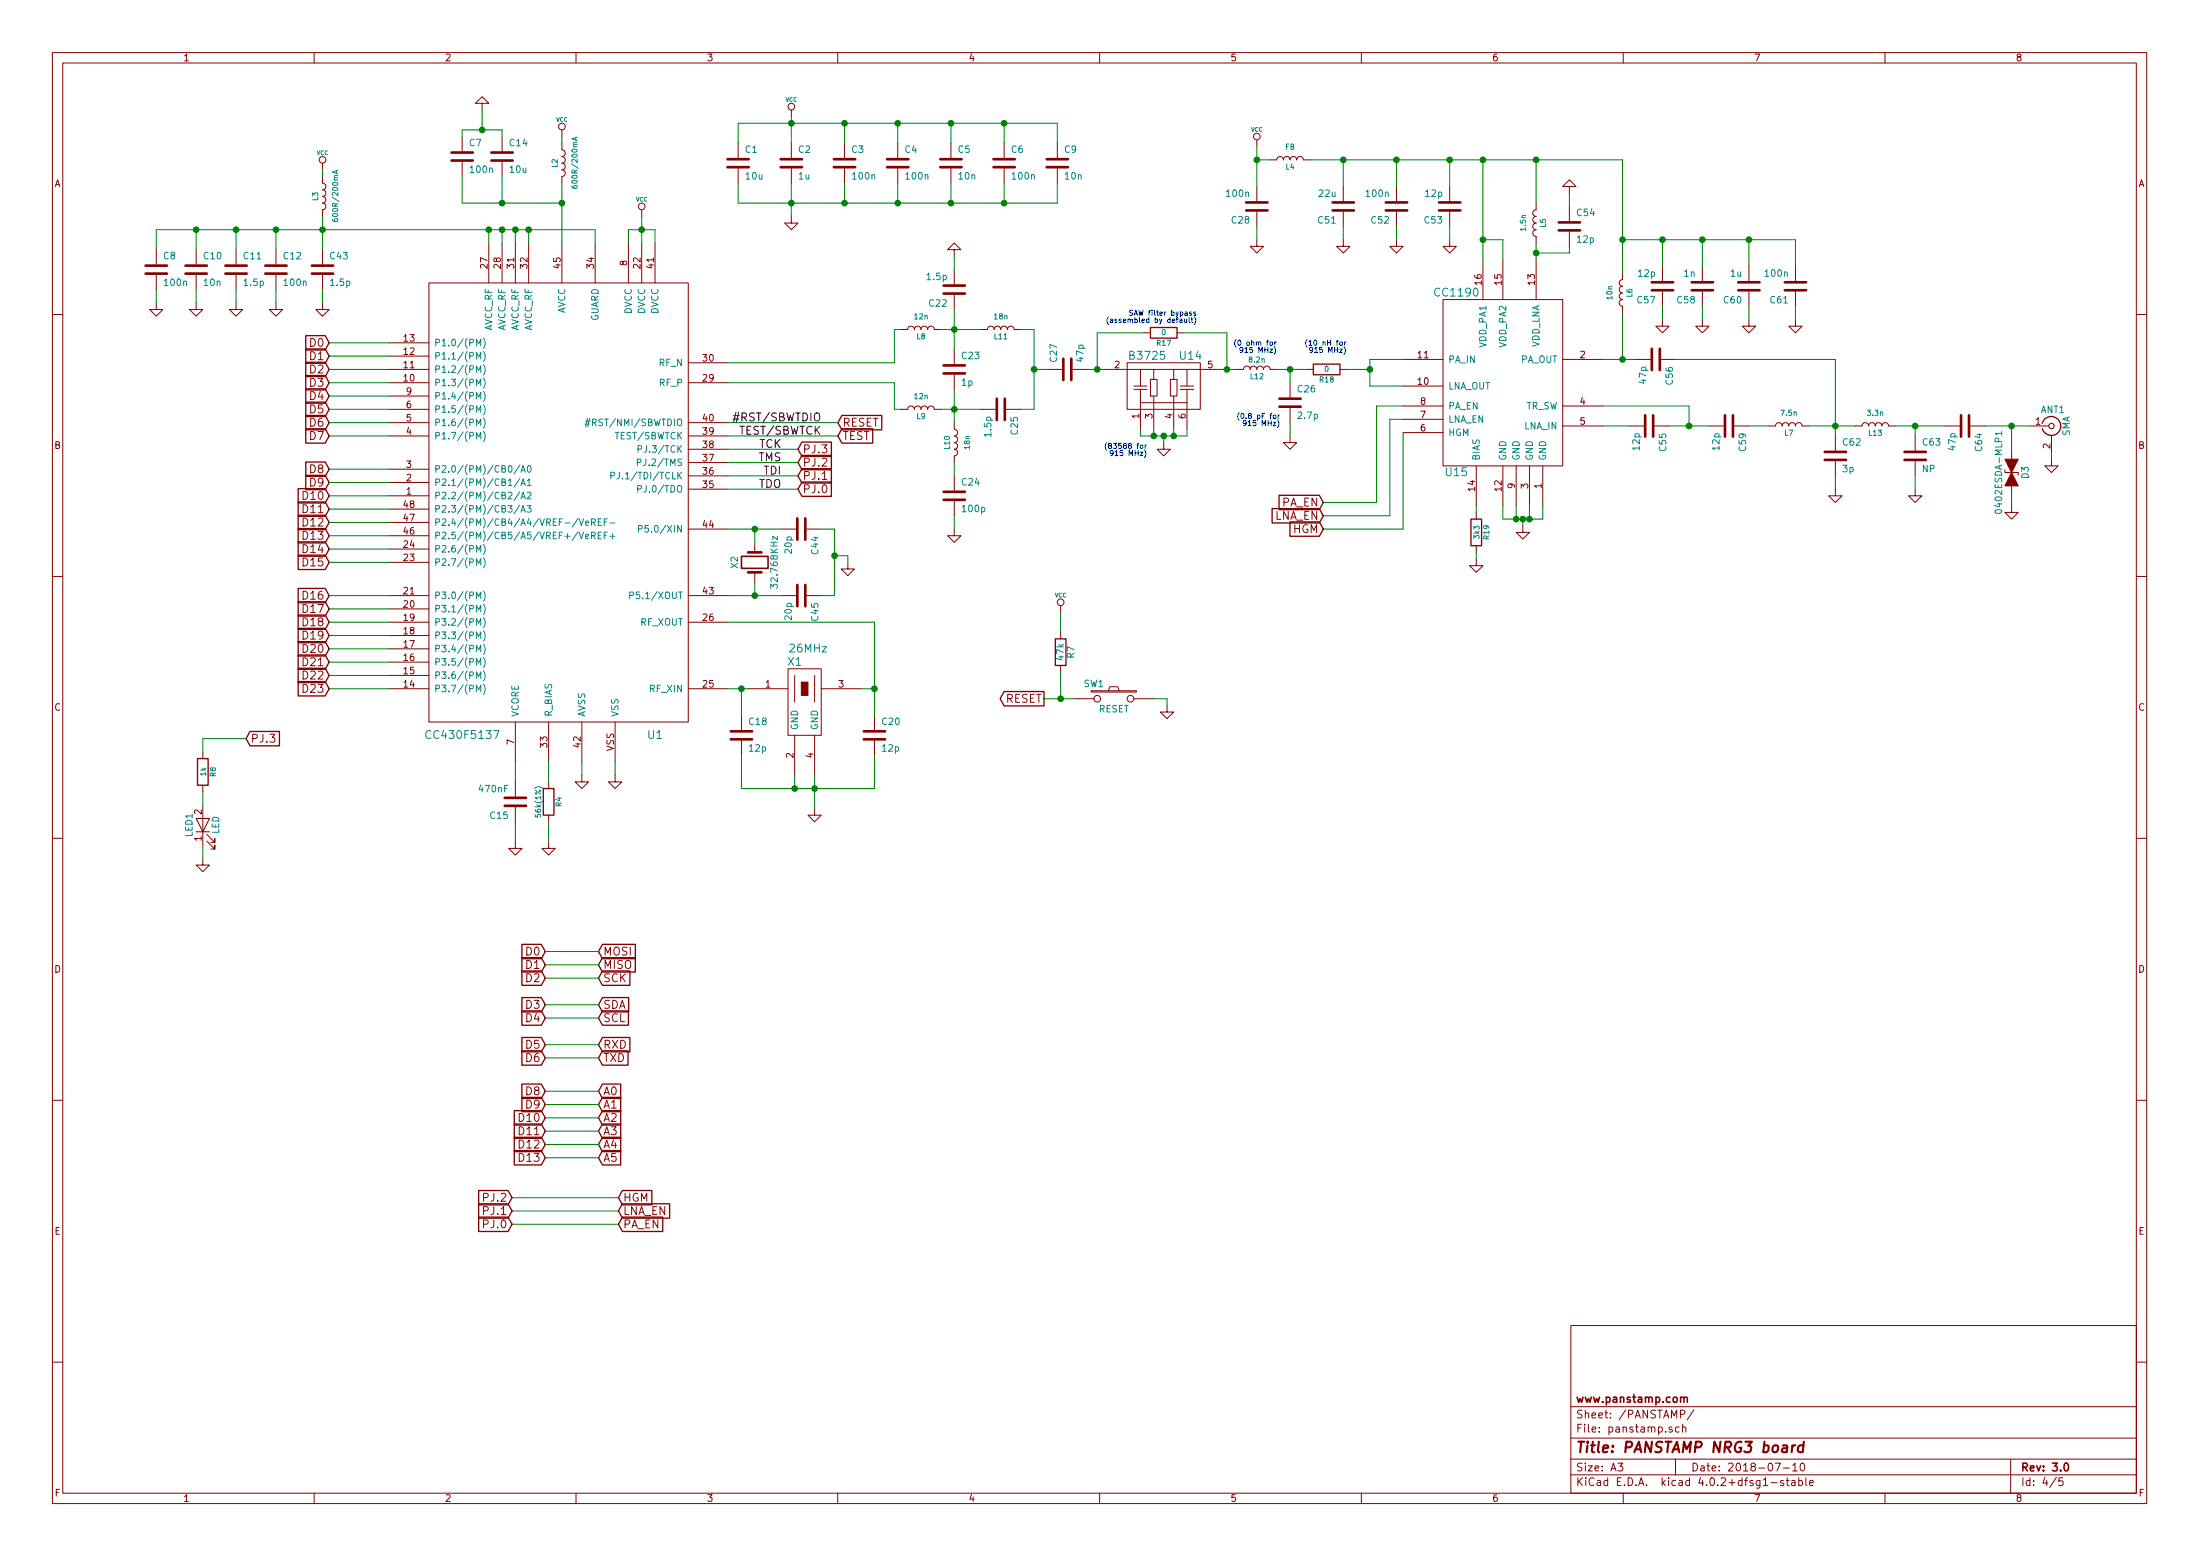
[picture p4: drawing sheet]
EESchema Schematic File Version 2
LIBS:nrg3-rescue
LIBS:power
LIBS:device
LIBS:conn
LIBS:linear
LIBS:regul
LIBS:74xx
LIBS:cmos4000
LIBS:adc-dac
LIBS:memory
LIBS:xilinx
LIBS:microcontrollers
LIBS:dsp
LIBS:microchip
LIBS:analog_switches
LIBS:motorola
LIBS:texas
LIBS:intel
LIBS:audio
LIBS:interface
LIBS:digital-audio
LIBS:philips
LIBS:display
LIBS:cypress
LIBS:siliconi
LIBS:contrib
LIBS:valves
LIBS:panstamp
LIBS:atmel
LIBS:stm32
LIBS:mysensors_network
LIBS:nrg3-cache
EELAYER 25 0
EELAYER END
$Descr A3 16535 11693
encoding utf-8
Sheet 4 5
Title "PANSTAMP NRG3 board"
Date "2018-07-10"
Rev "3.0"
Comp "www.panstamp.com"
Comment1 ""
Comment2 ""
Comment3 ""
Comment4 ""
$EndDescr
$Comp
L C C9
U 1 1
P 7950 1225
F 0 "C9" H 8000 1325 50  0000 L CNN
F 1 "10n" H 8000 1125 50  0000 L CNN
F 2 "mysmd:SM0402" H 7950 1225 60  0001 C CNN
F 3 "" H 7950 1225 60  0001 C CNN
	1    7950 1225
	1    0    0    -1  
$EndComp
$Comp
L C C4
U 1 1
P 6750 1225
F 0 "C4" H 6800 1325 50  0000 L CNN
F 1 "100n" H 6800 1125 50  0000 L CNN
F 2 "mysmd:SM0402" H 6750 1225 60  0001 C CNN
F 3 "" H 6750 1225 60  0001 C CNN
	1    6750 1225
	1    0    0    -1  
$EndComp
$Comp
L GND #PWR052
U 1 1
P 5950 1625
F 0 "#PWR052" H 5950 1625 30  0001 C CNN
F 1 "GND" H 5950 1555 30  0001 C CNN
F 2 "" H 5950 1625 60  0001 C CNN
F 3 "" H 5950 1625 60  0001 C CNN
	1    5950 1625
	1    0    0    -1  
$EndComp
$Comp
L VCC #PWR053
U 1 1
P 5950 875
F 0 "#PWR053" H 5950 975 30  0001 C CNN
F 1 "VCC" H 5950 1000 30  0000 C CNN
F 2 "" H 5950 875 60  0001 C CNN
F 3 "" H 5950 875 60  0001 C CNN
	1    5950 875 
	1    0    0    -1  
$EndComp
$Comp
L C C3
U 1 1
P 6350 1225
F 0 "C3" H 6400 1325 50  0000 L CNN
F 1 "100n" H 6400 1125 50  0000 L CNN
F 2 "mysmd:SM0402" H 6350 1225 60  0001 C CNN
F 3 "" H 6350 1225 60  0001 C CNN
	1    6350 1225
	1    0    0    -1  
$EndComp
$Comp
L C C2
U 1 1
P 5950 1225
F 0 "C2" H 6000 1325 50  0000 L CNN
F 1 "1u" H 6000 1125 50  0000 L CNN
F 2 "mysmd:SM0402" H 5950 1225 60  0001 C CNN
F 3 "" H 5950 1225 60  0001 C CNN
	1    5950 1225
	1    0    0    -1  
$EndComp
$Comp
L C C1
U 1 1
P 5550 1225
F 0 "C1" H 5600 1325 50  0000 L CNN
F 1 "10u" H 5600 1125 50  0000 L CNN
F 2 "mysmd:SM0603S" H 5550 1225 60  0001 C CNN
F 3 "" H 5550 1225 60  0001 C CNN
	1    5550 1225
	1    0    0    -1  
$EndComp
$Comp
L CC430F5137 U1
U 1 1
P 4225 3725
F 0 "U1" H 4925 1925 60  0000 C CNN
F 1 "CC430F5137" H 3475 1925 60  0000 C CNN
F 2 "mysmd:VQFN48" H -275 4175 60  0001 C CNN
F 3 "" H -275 4175 60  0000 C CNN
	1    4225 3725
	1    0    0    -1  
$EndComp
$Comp
L C C20
U 1 1
P 6575 5525
F 0 "C20" H 6625 5625 50  0000 L CNN
F 1 "12p" H 6625 5425 50  0000 L CNN
F 2 "mysmd:SM0402" H 6575 5525 60  0001 C CNN
F 3 "" H 6575 5525 60  0001 C CNN
	1    6575 5525
	1    0    0    -1  
$EndComp
$Comp
L C C18
U 1 1
P 5575 5525
F 0 "C18" H 5625 5625 50  0000 L CNN
F 1 "12p" H 5625 5425 50  0000 L CNN
F 2 "mysmd:SM0402" H 5575 5525 60  0001 C CNN
F 3 "" H 5575 5525 60  0001 C CNN
	1    5575 5525
	1    0    0    -1  
$EndComp
$Comp
L GND #PWR054
U 1 1
P 6125 6075
F 0 "#PWR054" H 6125 6075 30  0001 C CNN
F 1 "GND" H 6125 6005 30  0001 C CNN
F 2 "" H 6125 6075 60  0001 C CNN
F 3 "" H 6125 6075 60  0001 C CNN
	1    6125 6075
	1    0    0    -1  
$EndComp
$Comp
L XTAL_4 X1
U 1 1
P 6075 5175
F 0 "X1" H 5975 5375 60  0000 C CNN
F 1 "26MHz" H 6075 5475 60  0000 C CNN
F 2 "mysmd:ABM8" H 6075 5175 60  0001 C CNN
F 3 "" H 6075 5175 60  0001 C CNN
	1    6075 5175
	1    0    0    -1  
$EndComp
Text Label 5875 3375 2    60   ~ 0
TCK
Text Label 5875 3475 2    60   ~ 0
TMS
Text Label 6175 3275 2    60   ~ 0
TEST/SBWTCK
Text Label 6175 3175 2    60   ~ 0
#RST/SBWTDIO
$Comp
L GND #PWR055
U 1 1
P 4625 5825
F 0 "#PWR055" H 4625 5825 30  0001 C CNN
F 1 "GND" H 4625 5755 30  0001 C CNN
F 2 "" H 4625 5825 60  0001 C CNN
F 3 "" H 4625 5825 60  0001 C CNN
	1    4625 5825
	1    0    0    -1  
$EndComp
$Comp
L GND #PWR056
U 1 1
P 4375 5825
F 0 "#PWR056" H 4375 5825 30  0001 C CNN
F 1 "GND" H 4375 5755 30  0001 C CNN
F 2 "" H 4375 5825 60  0001 C CNN
F 3 "" H 4375 5825 60  0001 C CNN
	1    4375 5825
	1    0    0    -1  
$EndComp
$Comp
L R R4
U 1 1
P 4125 6025
F 0 "R4" V 4205 6025 40  0000 C CNN
F 1 "56k(1%)" V 4050 6025 40  0000 C CNN
F 2 "mysmd:SM0402" V 4055 6025 30  0001 C CNN
F 3 "~" H 4125 6025 30  0000 C CNN
	1    4125 6025
	1    0    0    -1  
$EndComp
$Comp
L C C15
U 1 1
P 3875 6025
F 0 "C15" H 3925 6125 50  0000 L CNN
F 1 "470nF" H 3925 5925 50  0000 L CNN
F 2 "mysmd:SM0402" H 3875 6025 60  0001 C CNN
F 3 "" H 3875 6025 60  0001 C CNN
	1    3875 6025
	-1   0    0    1   
$EndComp
$Comp
L VCC #PWR057
U 1 1
P 4825 1625
F 0 "#PWR057" H 4825 1725 30  0001 C CNN
F 1 "VCC" H 4825 1750 30  0000 C CNN
F 2 "" H 4825 1625 60  0001 C CNN
F 3 "" H 4825 1625 60  0001 C CNN
	1    4825 1625
	1    0    0    -1  
$EndComp
$Comp
L C C8
U 1 1
P 1175 2025
F 0 "C8" H 1225 2125 50  0000 L CNN
F 1 "100n" H 1225 1925 50  0000 L CNN
F 2 "mysmd:SM0402" H 1175 2025 60  0001 C CNN
F 3 "" H 1175 2025 60  0001 C CNN
	1    1175 2025
	1    0    0    -1  
$EndComp
$Comp
L C C10
U 1 1
P 1475 2025
F 0 "C10" H 1525 2125 50  0000 L CNN
F 1 "10n" H 1525 1925 50  0000 L CNN
F 2 "mysmd:SM0402" H 1475 2025 60  0001 C CNN
F 3 "" H 1475 2025 60  0001 C CNN
	1    1475 2025
	1    0    0    -1  
$EndComp
$Comp
L C C11
U 1 1
P 1775 2025
F 0 "C11" H 1825 2125 50  0000 L CNN
F 1 "1.5p" H 1825 1925 50  0000 L CNN
F 2 "mysmd:SM0402" H 1775 2025 60  0001 C CNN
F 3 "" H 1775 2025 60  0001 C CNN
	1    1775 2025
	1    0    0    -1  
$EndComp
$Comp
L C C12
U 1 1
P 2075 2025
F 0 "C12" H 2125 2125 50  0000 L CNN
F 1 "100n" H 2125 1925 50  0000 L CNN
F 2 "mysmd:SM0402" H 2075 2025 60  0001 C CNN
F 3 "" H 2075 2025 60  0001 C CNN
	1    2075 2025
	1    0    0    -1  
$EndComp
$Comp
L C C5
U 1 1
P 7150 1225
F 0 "C5" H 7200 1325 50  0000 L CNN
F 1 "10n" H 7200 1125 50  0000 L CNN
F 2 "mysmd:SM0402" H 7150 1225 60  0001 C CNN
F 3 "" H 7150 1225 60  0001 C CNN
	1    7150 1225
	1    0    0    -1  
$EndComp
$Comp
L C C43
U 1 1
P 2425 2025
F 0 "C43" H 2475 2125 50  0000 L CNN
F 1 "1.5p" H 2475 1925 50  0000 L CNN
F 2 "mysmd:SM0402" H 2425 2025 60  0001 C CNN
F 3 "" H 2425 2025 60  0001 C CNN
	1    2425 2025
	1    0    0    -1  
$EndComp
$Comp
L GND #PWR058
U 1 1
P 2425 2275
F 0 "#PWR058" H 2425 2275 30  0001 C CNN
F 1 "GND" H 2425 2205 30  0001 C CNN
F 2 "" H 2425 2275 60  0001 C CNN
F 3 "" H 2425 2275 60  0001 C CNN
	1    2425 2275
	1    0    0    -1  
$EndComp
$Comp
L GND #PWR059
U 1 1
P 2075 2275
F 0 "#PWR059" H 2075 2275 30  0001 C CNN
F 1 "GND" H 2075 2205 30  0001 C CNN
F 2 "" H 2075 2275 60  0001 C CNN
F 3 "" H 2075 2275 60  0001 C CNN
	1    2075 2275
	1    0    0    -1  
$EndComp
$Comp
L GND #PWR060
U 1 1
P 1775 2275
F 0 "#PWR060" H 1775 2275 30  0001 C CNN
F 1 "GND" H 1775 2205 30  0001 C CNN
F 2 "" H 1775 2275 60  0001 C CNN
F 3 "" H 1775 2275 60  0001 C CNN
	1    1775 2275
	1    0    0    -1  
$EndComp
$Comp
L GND #PWR061
U 1 1
P 1475 2275
F 0 "#PWR061" H 1475 2275 30  0001 C CNN
F 1 "GND" H 1475 2205 30  0001 C CNN
F 2 "" H 1475 2275 60  0001 C CNN
F 3 "" H 1475 2275 60  0001 C CNN
	1    1475 2275
	1    0    0    -1  
$EndComp
$Comp
L GND #PWR062
U 1 1
P 1175 2275
F 0 "#PWR062" H 1175 2275 30  0001 C CNN
F 1 "GND" H 1175 2205 30  0001 C CNN
F 2 "" H 1175 2275 60  0001 C CNN
F 3 "" H 1175 2275 60  0001 C CNN
	1    1175 2275
	1    0    0    -1  
$EndComp
$Comp
L L L3
U 1 1
P 2425 1475
F 0 "L3" V 2375 1475 40  0000 C CNN
F 1 "600R/200mA" V 2525 1475 40  0000 C CNN
F 2 "mysmd:SM0402" H 2425 1475 60  0001 C CNN
F 3 "~" H 2425 1475 60  0000 C CNN
	1    2425 1475
	1    0    0    -1  
$EndComp
$Comp
L VCC #PWR063
U 1 1
P 2425 1275
F 0 "#PWR063" H 2425 1375 30  0001 C CNN
F 1 "VCC" H 2425 1400 30  0000 C CNN
F 2 "" H 2425 1275 60  0001 C CNN
F 3 "" H 2425 1275 60  0001 C CNN
	1    2425 1275
	1    0    0    -1  
$EndComp
$Comp
L VCC #PWR064
U 1 1
P 4225 1025
F 0 "#PWR064" H 4225 1125 30  0001 C CNN
F 1 "VCC" H 4225 1150 30  0000 C CNN
F 2 "" H 4225 1025 60  0001 C CNN
F 3 "" H 4225 1025 60  0001 C CNN
	1    4225 1025
	1    0    0    -1  
$EndComp
$Comp
L R R7
U 1 1
P 7975 4900
F 0 "R7" V 8055 4900 50  0000 C CNN
F 1 "47k" V 7975 4900 50  0000 C CNN
F 2 "mysmd:SM0402" H 7975 4900 60  0001 C CNN
F 3 "" H 7975 4900 60  0001 C CNN
	1    7975 4900
	1    0    0    -1  
$EndComp
$Comp
L VCC #PWR065
U 1 1
P 7975 4600
F 0 "#PWR065" H 7975 4700 30  0001 C CNN
F 1 "VCC" H 7975 4725 30  0000 C CNN
F 2 "" H 7975 4600 60  0001 C CNN
F 3 "" H 7975 4600 60  0001 C CNN
	1    7975 4600
	1    0    0    -1  
$EndComp
$Comp
L L L2
U 1 1
P 4225 1225
F 0 "L2" V 4175 1225 40  0000 C CNN
F 1 "600R/200mA" V 4325 1225 40  0000 C CNN
F 2 "mysmd:SM0402" H 4225 1225 60  0001 C CNN
F 3 "~" H 4225 1225 60  0000 C CNN
	1    4225 1225
	1    0    0    -1  
$EndComp
Text Label 5875 3575 2    60   ~ 0
TDI
Text Label 5875 3675 2    60   ~ 0
TDO
$Comp
L C C6
U 1 1
P 7550 1225
F 0 "C6" H 7600 1325 50  0000 L CNN
F 1 "100n" H 7600 1125 50  0000 L CNN
F 2 "mysmd:SM0402" H 7550 1225 60  0001 C CNN
F 3 "" H 7550 1225 60  0001 C CNN
	1    7550 1225
	1    0    0    -1  
$EndComp
$Comp
L R R8
U 1 1
P 1525 5800
F 0 "R8" V 1605 5800 40  0000 C CNN
F 1 "1k" V 1532 5801 40  0000 C CNN
F 2 "mysmd:SM0402" V 1455 5800 30  0001 C CNN
F 3 "" H 1525 5800 30  0001 C CNN
	1    1525 5800
	1    0    0    -1  
$EndComp
$Comp
L LED-RESCUE-nrg3 LED1
U 1 1
P 1525 6200
AR Path="/523B7BF3" Ref="LED1"  Part="1" 
AR Path="/5AF4182A/523B7BF3" Ref="LED1"  Part="1" 
F 0 "LED1" H 1525 6300 50  0000 C CNN
F 1 "LED" H 1525 6100 50  0000 C CNN
F 2 "mysmd:SM0603S_POL" H 1525 6200 60  0001 C CNN
F 3 "" H 1525 6200 60  0000 C CNN
	1    1525 6200
	0    -1   -1   0   
$EndComp
$Comp
L GND #PWR066
U 1 1
P 1525 6450
F 0 "#PWR066" H 1525 6450 30  0001 C CNN
F 1 "GND" H 1525 6380 30  0001 C CNN
F 2 "" H 1525 6450 60  0001 C CNN
F 3 "" H 1525 6450 60  0001 C CNN
	1    1525 6450
	1    0    0    -1  
$EndComp
$Comp
L C C14
U 1 1
P 3775 1175
F 0 "C14" H 3825 1275 50  0000 L CNN
F 1 "10u" H 3825 1075 50  0000 L CNN
F 2 "mysmd:SM0402" H 3775 1175 60  0001 C CNN
F 3 "" H 3775 1175 60  0001 C CNN
	1    3775 1175
	1    0    0    -1  
$EndComp
$Comp
L C C7
U 1 1
P 3475 1175
F 0 "C7" H 3525 1275 50  0000 L CNN
F 1 "100n" H 3525 1075 50  0000 L CNN
F 2 "mysmd:SM0402" H 3475 1175 60  0001 C CNN
F 3 "" H 3475 1175 60  0001 C CNN
	1    3475 1175
	1    0    0    -1  
$EndComp
$Comp
L GND #PWR067
U 1 1
P 3625 825
F 0 "#PWR067" H 3625 825 30  0001 C CNN
F 1 "GND" H 3625 755 30  0001 C CNN
F 2 "" H 3625 825 60  0001 C CNN
F 3 "" H 3625 825 60  0001 C CNN
	1    3625 825 
	-1   0    0    1   
$EndComp
$Comp
L GND #PWR068
U 1 1
P 3875 6325
F 0 "#PWR068" H 3875 6325 30  0001 C CNN
F 1 "GND" H 3875 6255 30  0001 C CNN
F 2 "" H 3875 6325 60  0001 C CNN
F 3 "" H 3875 6325 60  0001 C CNN
	1    3875 6325
	1    0    0    -1  
$EndComp
$Comp
L GND #PWR069
U 1 1
P 4125 6325
F 0 "#PWR069" H 4125 6325 30  0001 C CNN
F 1 "GND" H 4125 6255 30  0001 C CNN
F 2 "" H 4125 6325 60  0001 C CNN
F 3 "" H 4125 6325 60  0001 C CNN
	1    4125 6325
	1    0    0    -1  
$EndComp
$Comp
L Crystal X2
U 1 1
P 5675 4225
F 0 "X2" H 5675 4375 50  0000 C CNN
F 1 "32.768KHz" H 5675 4075 50  0000 C CNN
F 2 "mysmd:EPSON_F-135" H 5675 4225 50  0001 C CNN
F 3 "" H 5675 4225 50  0001 C CNN
	1    5675 4225
	0    -1   -1   0   
$EndComp
$Comp
L Conn_Coaxial ANT1
U 1 1
P 15425 3200
F 0 "ANT1" H 15435 3320 50  0000 C CNN
F 1 "SMA" V 15540 3200 50  0000 C CNN
F 2 "myconnectors:SMA_RightAngle_Tyco" H 15425 3200 50  0001 C CNN
F 3 "" H 15425 3200 50  0001 C CNN
	1    15425 3200
	1    0    0    -1  
$EndComp
$Comp
L GND #PWR070
U 1 1
P 15425 3450
F 0 "#PWR070" H 15425 3450 30  0001 C CNN
F 1 "GND" H 15425 3380 30  0001 C CNN
F 2 "" H 15425 3450 60  0001 C CNN
F 3 "" H 15425 3450 60  0001 C CNN
	1    15425 3450
	1    0    0    -1  
$EndComp
Text GLabel 4500 7150 2    60   Input ~ 0
MOSI
Text GLabel 4500 7250 2    60   Input ~ 0
MISO
Text GLabel 4500 7350 2    60   Input ~ 0
SCK
Text GLabel 4500 7550 2    60   Input ~ 0
SDA
Text GLabel 4500 7650 2    60   Input ~ 0
SCL
Text GLabel 4500 7850 2    60   Input ~ 0
RXD
Text GLabel 4500 7950 2    60   Input ~ 0
TXD
Text GLabel 2475 2575 0    60   Input ~ 0
D0
Text GLabel 2475 2675 0    60   Input ~ 0
D1
Text GLabel 2475 2775 0    60   Input ~ 0
D2
Text GLabel 2475 2875 0    60   Input ~ 0
D3
Text GLabel 2475 2975 0    60   Input ~ 0
D4
Text GLabel 2475 3075 0    60   Input ~ 0
D5
Text GLabel 2475 3175 0    60   Input ~ 0
D6
Text GLabel 2475 3275 0    60   Input ~ 0
D7
Text GLabel 2475 3525 0    60   Input ~ 0
D8
Text GLabel 2475 3625 0    60   Input ~ 0
D9
Text GLabel 2475 3725 0    60   Input ~ 0
D10
Text GLabel 2475 3825 0    60   Input ~ 0
D11
Text GLabel 2475 3925 0    60   Input ~ 0
D12
Text GLabel 2475 4025 0    60   Input ~ 0
D13
Text GLabel 2475 4125 0    60   Input ~ 0
D14
Text GLabel 2475 4225 0    60   Input ~ 0
D15
Text GLabel 2475 4475 0    60   Input ~ 0
D16
Text GLabel 2475 4575 0    60   Input ~ 0
D17
Text GLabel 2475 4675 0    60   Input ~ 0
D18
Text GLabel 2475 4775 0    60   Input ~ 0
D19
Text GLabel 2475 4875 0    60   Input ~ 0
D20
Text GLabel 2475 4975 0    60   Input ~ 0
D21
Text GLabel 2475 5075 0    60   Input ~ 0
D22
Text GLabel 4100 8200 0    60   Input ~ 0
D8
Text GLabel 4100 8300 0    60   Input ~ 0
D9
Text GLabel 4100 8400 0    60   Input ~ 0
D10
Text GLabel 4100 8500 0    60   Input ~ 0
D11
Text GLabel 4100 8600 0    60   Input ~ 0
D12
Text GLabel 4100 8700 0    60   Input ~ 0
D13
Text GLabel 4100 7150 0    60   Input ~ 0
D0
Text GLabel 4100 7250 0    60   Input ~ 0
D1
Text GLabel 4100 7350 0    60   Input ~ 0
D2
Text GLabel 4100 7550 0    60   Input ~ 0
D3
Text GLabel 4100 7650 0    60   Input ~ 0
D4
Text GLabel 4100 7850 0    60   Input ~ 0
D5
Text GLabel 4100 7950 0    60   Input ~ 0
D6
Text GLabel 4500 8200 2    60   Input ~ 0
A0
Text GLabel 4500 8300 2    60   Input ~ 0
A1
Text GLabel 4500 8400 2    60   Input ~ 0
A2
Text GLabel 4500 8500 2    60   Input ~ 0
A3
Text GLabel 4500 8600 2    60   Input ~ 0
A4
Text GLabel 4500 8700 2    60   Input ~ 0
A5
Text GLabel 6300 3175 2    60   Input ~ 0
RESET
Text GLabel 6300 3275 2    60   Input ~ 0
TEST
$Comp
L C C44
U 1 1
P 6025 3975
F 0 "C44" H 6075 4075 50  0000 L CNN
F 1 "20p" H 6075 3875 50  0000 L CNN
F 2 "mysmd:SM0402" H 6025 3975 60  0001 C CNN
F 3 "" H 6025 3975 60  0001 C CNN
	1    6025 3975
	0    1    1    0   
$EndComp
$Comp
L C C45
U 1 1
P 6025 4475
F 0 "C45" H 6075 4575 50  0000 L CNN
F 1 "20p" H 6075 4375 50  0000 L CNN
F 2 "mysmd:SM0402" H 6025 4475 60  0001 C CNN
F 3 "" H 6025 4475 60  0001 C CNN
	1    6025 4475
	0    1    1    0   
$EndComp
$Comp
L GND #PWR071
U 1 1
P 6375 4225
F 0 "#PWR071" H 6375 4225 30  0001 C CNN
F 1 "GND" H 6375 4155 30  0001 C CNN
F 2 "" H 6375 4225 60  0001 C CNN
F 3 "" H 6375 4225 60  0001 C CNN
	1    6375 4225
	1    0    0    -1  
$EndComp
$Comp
L D_TVS_ALT D3
U 1 1
P 15125 3550
F 0 "D3" H 15125 3650 50  0000 C CNN
F 1 "0402ESDA-MLP1" H 15125 3450 50  0000 C CNN
F 2 "mysmd:SM0402" H 15125 3550 50  0001 C CNN
F 3 "" H 15125 3550 50  0001 C CNN
	1    15125 3550
	0    1    1    0   
$EndComp
$Comp
L GND #PWR072
U 1 1
P 15125 3800
F 0 "#PWR072" H 15125 3800 30  0001 C CNN
F 1 "GND" H 15125 3730 30  0001 C CNN
F 2 "" H 15125 3800 60  0001 C CNN
F 3 "" H 15125 3800 60  0001 C CNN
	1    15125 3800
	1    0    0    -1  
$EndComp
$Comp
L SW_PUSH SW1
U 1 1
P 8375 5250
F 0 "SW1" H 8525 5360 50  0000 C CNN
F 1 "RESET" H 8375 5170 50  0000 C CNN
F 2 "mysmd:SMT_SWITCH_ADTSM3" H 8375 5250 60  0001 C CNN
F 3 "" H 8375 5250 60  0000 C CNN
	1    8375 5250
	-1   0    0    -1  
$EndComp
$Comp
L GND #PWR073
U 1 1
P 8775 5300
F 0 "#PWR073" H 8775 5300 30  0001 C CNN
F 1 "GND" H 8775 5230 30  0001 C CNN
F 2 "" H 8775 5300 60  0001 C CNN
F 3 "" H 8775 5300 60  0001 C CNN
	1    8775 5300
	1    0    0    -1  
$EndComp
Text GLabel 7850 5250 0    60   Output ~ 0
RESET
$Comp
L GND #PWR074
U 1 1
P 9700 3275
F 0 "#PWR074" H 9700 3275 30  0001 C CNN
F 1 "GND" H 9700 3205 30  0001 C CNN
F 2 "" H 9700 3275 60  0001 C CNN
F 3 "" H 9700 3275 60  0001 C CNN
	1    9700 3275
	1    0    0    -1  
$EndComp
$Comp
L C C26
U 1 1
P 9700 3025
F 0 "C26" H 9750 3125 50  0000 L CNN
F 1 "2.7p" H 9750 2925 50  0000 L CNN
F 2 "mysmd:SM0402" H 9700 3025 60  0001 C CNN
F 3 "" H 9700 3025 60  0001 C CNN
	1    9700 3025
	1    0    0    -1  
$EndComp
$Comp
L GND #PWR075
U 1 1
P 7175 1925
F 0 "#PWR075" H 7175 1925 30  0001 C CNN
F 1 "GND" H 7175 1855 30  0001 C CNN
F 2 "" H 7175 1925 60  0001 C CNN
F 3 "" H 7175 1925 60  0001 C CNN
	1    7175 1925
	-1   0    0    1   
$EndComp
$Comp
L C C22
U 1 1
P 7175 2175
F 0 "C22" H 7225 2275 50  0000 L CNN
F 1 "1.5p" H 7225 2075 50  0000 L CNN
F 2 "mysmd:SM0402" H 7175 2175 60  0001 C CNN
F 3 "" H 7175 2175 60  0001 C CNN
	1    7175 2175
	-1   0    0    1   
$EndComp
$Comp
L L L12
U 1 1
P 9450 2775
F 0 "L12" V 9400 2775 40  0000 C CNN
F 1 "8.2n" V 9525 2775 40  0000 C CNN
F 2 "mysmd:SM0402" H 9450 2775 60  0001 C CNN
F 3 "" H 9450 2775 60  0001 C CNN
	1    9450 2775
	0    -1   -1   0   
$EndComp
$Comp
L GND #PWR076
U 1 1
P 7175 3975
F 0 "#PWR076" H 7175 3975 30  0001 C CNN
F 1 "GND" H 7175 3905 30  0001 C CNN
F 2 "" H 7175 3975 60  0001 C CNN
F 3 "" H 7175 3975 60  0001 C CNN
	1    7175 3975
	1    0    0    -1  
$EndComp
$Comp
L C C24
U 1 1
P 7175 3725
F 0 "C24" H 7225 3825 50  0000 L CNN
F 1 "100p" H 7225 3625 50  0000 L CNN
F 2 "mysmd:SM0402" H 7175 3725 60  0001 C CNN
F 3 "" H 7175 3725 60  0001 C CNN
	1    7175 3725
	1    0    0    -1  
$EndComp
$Comp
L L L10
U 1 1
P 7175 3325
F 0 "L10" V 7125 3325 40  0000 C CNN
F 1 "18n" V 7275 3325 40  0000 C CNN
F 2 "mysmd:SM0402" H 7175 3325 60  0001 C CNN
F 3 "" H 7175 3325 60  0001 C CNN
	1    7175 3325
	1    0    0    -1  
$EndComp
$Comp
L L L11
U 1 1
P 7525 2475
F 0 "L11" V 7475 2475 40  0000 C CNN
F 1 "18n" V 7625 2475 40  0000 C CNN
F 2 "mysmd:SM0402" H 7525 2475 60  0001 C CNN
F 3 "" H 7525 2475 60  0001 C CNN
	1    7525 2475
	0    -1   -1   0   
$EndComp
$Comp
L C C25
U 1 1
P 7525 3075
F 0 "C25" H 7575 3175 50  0000 L CNN
F 1 "1.5p" H 7575 2975 50  0000 L CNN
F 2 "mysmd:SM0402" H 7525 3075 60  0001 C CNN
F 3 "" H 7525 3075 60  0001 C CNN
	1    7525 3075
	0    1    1    0   
$EndComp
$Comp
L C C23
U 1 1
P 7175 2775
F 0 "C23" H 7225 2875 50  0000 L CNN
F 1 "1p" H 7225 2675 50  0000 L CNN
F 2 "mysmd:SM0402" H 7175 2775 60  0001 C CNN
F 3 "" H 7175 2775 60  0001 C CNN
	1    7175 2775
	1    0    0    -1  
$EndComp
$Comp
L L L9
U 1 1
P 6925 3075
F 0 "L9" V 6875 3075 40  0000 C CNN
F 1 "12n" V 7025 3075 40  0000 C CNN
F 2 "mysmd:SM0402" H 6925 3075 60  0001 C CNN
F 3 "" H 6925 3075 60  0001 C CNN
	1    6925 3075
	0    -1   -1   0   
$EndComp
$Comp
L L L8
U 1 1
P 6925 2475
F 0 "L8" V 6875 2475 40  0000 C CNN
F 1 "12n" V 7025 2475 40  0000 C CNN
F 2 "mysmd:SM0402" H 6925 2475 60  0001 C CNN
F 3 "" H 6925 2475 60  0001 C CNN
	1    6925 2475
	0    -1   -1   0   
$EndComp
Text GLabel 6000 3375 2    60   Input ~ 0
PJ.3
Text GLabel 6000 3475 2    60   Input ~ 0
PJ.2
Text GLabel 6000 3575 2    60   Input ~ 0
PJ.1
Text GLabel 6000 3675 2    60   Input ~ 0
PJ.0
Text GLabel 1850 5550 2    60   Input ~ 0
PJ.3
Text GLabel 2475 5175 0    60   Input ~ 0
D23
$Comp
L GND #PWR077
U 1 1
P 14400 3675
F 0 "#PWR077" H 14400 3675 30  0001 C CNN
F 1 "GND" H 14400 3605 30  0001 C CNN
F 2 "" H 14400 3675 60  0001 C CNN
F 3 "" H 14400 3675 60  0001 C CNN
	1    14400 3675
	1    0    0    -1  
$EndComp
$Comp
L C C63
U 1 1
P 14400 3425
F 0 "C63" H 14450 3525 50  0000 L CNN
F 1 "NP" H 14450 3325 50  0000 L CNN
F 2 "mysmd:SM0402" H 14400 3425 60  0001 C CNN
F 3 "" H 14400 3425 60  0001 C CNN
	1    14400 3425
	1    0    0    -1  
$EndComp
$Comp
L L L13
U 1 1
P 14100 3200
F 0 "L13" V 14050 3200 40  0000 C CNN
F 1 "3.3n" V 14200 3200 40  0000 C CNN
F 2 "mysmd:SM0402" H 14100 3200 60  0001 C CNN
F 3 "" H 14100 3200 60  0001 C CNN
	1    14100 3200
	0    -1   -1   0   
$EndComp
$Comp
L CC1190 U15
U 1 1
P 11300 2900
F 0 "U15" H 11650 2250 60  0000 C CNN
F 1 "CC1190" H 11650 3600 60  0000 C CNN
F 2 "mysmd:VQFN16" H 10750 3550 60  0001 C CNN
F 3 "" H 10750 3550 60  0000 C CNN
	1    11300 2900
	-1   0    0    -1  
$EndComp
$Comp
L R R19
U 1 1
P 11100 4000
F 0 "R19" V 11180 4000 40  0000 C CNN
F 1 "3k3" V 11107 4001 40  0000 C CNN
F 2 "mysmd:SM0402" V 11030 4000 30  0001 C CNN
F 3 "~" H 11100 4000 30  0000 C CNN
	1    11100 4000
	1    0    0    -1  
$EndComp
$Comp
L GND #PWR078
U 1 1
P 11100 4200
F 0 "#PWR078" H 11100 4200 30  0001 C CNN
F 1 "GND" H 11100 4130 30  0001 C CNN
F 2 "" H 11100 4200 60  0001 C CNN
F 3 "" H 11100 4200 60  0001 C CNN
	1    11100 4200
	1    0    0    -1  
$EndComp
$Comp
L GND #PWR079
U 1 1
P 11450 3950
F 0 "#PWR079" H 11450 3950 30  0001 C CNN
F 1 "GND" H 11450 3880 30  0001 C CNN
F 2 "" H 11450 3950 60  0001 C CNN
F 3 "" H 11450 3950 60  0001 C CNN
	1    11450 3950
	1    0    0    -1  
$EndComp
$Comp
L L L4
U 1 1
P 9700 1200
F 0 "L4" V 9650 1200 40  0000 C CNN
F 1 "FB" V 9800 1200 40  0000 C CNN
F 2 "mysmd:SM0402" H 9700 1200 60  0001 C CNN
F 3 "~" H 9700 1200 60  0000 C CNN
	1    9700 1200
	0    -1   -1   0   
$EndComp
$Comp
L L L5
U 1 1
P 11550 1675
F 0 "L5" V 11500 1675 40  0000 C CNN
F 1 "1.5n" V 11650 1675 40  0000 C CNN
F 2 "mysmd:SM0402" H 11550 1675 60  0001 C CNN
F 3 "" H 11550 1675 60  0001 C CNN
	1    11550 1675
	-1   0    0    1   
$EndComp
$Comp
L C C54
U 1 1
P 11800 1700
F 0 "C54" H 11850 1800 50  0000 L CNN
F 1 "12p" H 11850 1600 50  0000 L CNN
F 2 "mysmd:SM0402" H 11800 1700 60  0001 C CNN
F 3 "" H 11800 1700 60  0001 C CNN
	1    11800 1700
	1    0    0    -1  
$EndComp
$Comp
L GND #PWR080
U 1 1
P 11800 1450
F 0 "#PWR080" H 11800 1450 30  0001 C CNN
F 1 "GND" H 11800 1380 30  0001 C CNN
F 2 "" H 11800 1450 60  0001 C CNN
F 3 "" H 11800 1450 60  0001 C CNN
	1    11800 1450
	-1   0    0    1   
$EndComp
$Comp
L C C53
U 1 1
P 10900 1550
F 0 "C53" H 10950 1650 50  0000 L CNN
F 1 "12p" H 10950 1450 50  0000 L CNN
F 2 "mysmd:SM0402" H 10900 1550 60  0001 C CNN
F 3 "" H 10900 1550 60  0001 C CNN
	1    10900 1550
	-1   0    0    1   
$EndComp
$Comp
L GND #PWR081
U 1 1
P 10900 1800
F 0 "#PWR081" H 10900 1800 30  0001 C CNN
F 1 "GND" H 10900 1730 30  0001 C CNN
F 2 "" H 10900 1800 60  0001 C CNN
F 3 "" H 10900 1800 60  0001 C CNN
	1    10900 1800
	1    0    0    -1  
$EndComp
$Comp
L L L6
U 1 1
P 12200 2200
F 0 "L6" V 12150 2200 40  0000 C CNN
F 1 "10n" V 12300 2200 40  0000 C CNN
F 2 "mysmd:SM0402" H 12200 2200 60  0001 C CNN
F 3 "" H 12200 2200 60  0001 C CNN
	1    12200 2200
	-1   0    0    1   
$EndComp
$Comp
L C C57
U 1 1
P 12500 2150
F 0 "C57" H 12550 2250 50  0000 L CNN
F 1 "12p" H 12550 2050 50  0000 L CNN
F 2 "mysmd:SM0402" H 12500 2150 60  0001 C CNN
F 3 "" H 12500 2150 60  0001 C CNN
	1    12500 2150
	-1   0    0    1   
$EndComp
$Comp
L GND #PWR082
U 1 1
P 12500 2400
F 0 "#PWR082" H 12500 2400 30  0001 C CNN
F 1 "GND" H 12500 2330 30  0001 C CNN
F 2 "" H 12500 2400 60  0001 C CNN
F 3 "" H 12500 2400 60  0001 C CNN
	1    12500 2400
	1    0    0    -1  
$EndComp
$Comp
L C C58
U 1 1
P 12800 2150
F 0 "C58" H 12850 2250 50  0000 L CNN
F 1 "1n" H 12850 2050 50  0000 L CNN
F 2 "mysmd:SM0402" H 12800 2150 60  0001 C CNN
F 3 "" H 12800 2150 60  0001 C CNN
	1    12800 2150
	-1   0    0    1   
$EndComp
$Comp
L GND #PWR083
U 1 1
P 12800 2400
F 0 "#PWR083" H 12800 2400 30  0001 C CNN
F 1 "GND" H 12800 2330 30  0001 C CNN
F 2 "" H 12800 2400 60  0001 C CNN
F 3 "" H 12800 2400 60  0001 C CNN
	1    12800 2400
	1    0    0    -1  
$EndComp
$Comp
L VCC #PWR084
U 1 1
P 9450 1100
F 0 "#PWR084" H 9450 1200 30  0001 C CNN
F 1 "VCC" H 9450 1225 30  0000 C CNN
F 2 "" H 9450 1100 60  0001 C CNN
F 3 "" H 9450 1100 60  0001 C CNN
	1    9450 1100
	1    0    0    -1  
$EndComp
$Comp
L L L7
U 1 1
P 13450 3200
F 0 "L7" V 13400 3200 40  0000 C CNN
F 1 "7.5n" V 13550 3200 40  0000 C CNN
F 2 "mysmd:SM0402" H 13450 3200 60  0001 C CNN
F 3 "" H 13450 3200 60  0001 C CNN
	1    13450 3200
	0    -1   -1   0   
$EndComp
$Comp
L C C59
U 1 1
P 13000 3200
F 0 "C59" H 13050 3300 50  0000 L CNN
F 1 "12p" H 13050 3100 50  0000 L CNN
F 2 "mysmd:SM0402" H 13000 3200 60  0001 C CNN
F 3 "" H 13000 3200 60  0001 C CNN
	1    13000 3200
	0    1    1    0   
$EndComp
$Comp
L C C55
U 1 1
P 12400 3200
F 0 "C55" H 12450 3300 50  0000 L CNN
F 1 "12p" H 12450 3100 50  0000 L CNN
F 2 "mysmd:SM0402" H 12400 3200 60  0001 C CNN
F 3 "" H 12400 3200 60  0001 C CNN
	1    12400 3200
	0    1    1    0   
$EndComp
$Comp
L C C56
U 1 1
P 12450 2700
F 0 "C56" H 12500 2800 50  0000 L CNN
F 1 "47p" H 12500 2600 50  0000 L CNN
F 2 "mysmd:SM0402" H 12450 2700 60  0001 C CNN
F 3 "" H 12450 2700 60  0001 C CNN
	1    12450 2700
	0    1    1    0   
$EndComp
$Comp
L GND #PWR085
U 1 1
P 13800 3675
F 0 "#PWR085" H 13800 3675 30  0001 C CNN
F 1 "GND" H 13800 3605 30  0001 C CNN
F 2 "" H 13800 3675 60  0001 C CNN
F 3 "" H 13800 3675 60  0001 C CNN
	1    13800 3675
	1    0    0    -1  
$EndComp
$Comp
L C C62
U 1 1
P 13800 3425
F 0 "C62" H 13850 3525 50  0000 L CNN
F 1 "3p" H 13850 3325 50  0000 L CNN
F 2 "mysmd:SM0402" H 13800 3425 60  0001 C CNN
F 3 "" H 13800 3425 60  0001 C CNN
	1    13800 3425
	1    0    0    -1  
$EndComp
$Comp
L C C52
U 1 1
P 10500 1550
F 0 "C52" H 10550 1650 50  0000 L CNN
F 1 "100n" H 10550 1450 50  0000 L CNN
F 2 "mysmd:SM0402" H 10500 1550 60  0001 C CNN
F 3 "" H 10500 1550 60  0001 C CNN
	1    10500 1550
	-1   0    0    1   
$EndComp
$Comp
L GND #PWR086
U 1 1
P 10500 1800
F 0 "#PWR086" H 10500 1800 30  0001 C CNN
F 1 "GND" H 10500 1730 30  0001 C CNN
F 2 "" H 10500 1800 60  0001 C CNN
F 3 "" H 10500 1800 60  0001 C CNN
	1    10500 1800
	1    0    0    -1  
$EndComp
$Comp
L C C60
U 1 1
P 13150 2150
F 0 "C60" H 13200 2250 50  0000 L CNN
F 1 "1u" H 13200 2050 50  0000 L CNN
F 2 "mysmd:SM0402" H 13150 2150 60  0001 C CNN
F 3 "" H 13150 2150 60  0001 C CNN
	1    13150 2150
	-1   0    0    1   
$EndComp
$Comp
L GND #PWR087
U 1 1
P 13150 2400
F 0 "#PWR087" H 13150 2400 30  0001 C CNN
F 1 "GND" H 13150 2330 30  0001 C CNN
F 2 "" H 13150 2400 60  0001 C CNN
F 3 "" H 13150 2400 60  0001 C CNN
	1    13150 2400
	1    0    0    -1  
$EndComp
$Comp
L C C51
U 1 1
P 10100 1550
F 0 "C51" H 10150 1650 50  0000 L CNN
F 1 "22u" H 10150 1450 50  0000 L CNN
F 2 "mysmd:SM0603S" H 10100 1550 60  0001 C CNN
F 3 "" H 10100 1550 60  0001 C CNN
	1    10100 1550
	-1   0    0    1   
$EndComp
$Comp
L GND #PWR088
U 1 1
P 10100 1800
F 0 "#PWR088" H 10100 1800 30  0001 C CNN
F 1 "GND" H 10100 1730 30  0001 C CNN
F 2 "" H 10100 1800 60  0001 C CNN
F 3 "" H 10100 1800 60  0001 C CNN
	1    10100 1800
	1    0    0    -1  
$EndComp
$Comp
L C C61
U 1 1
P 13500 2150
F 0 "C61" H 13550 2250 50  0000 L CNN
F 1 "100n" H 13550 2050 50  0000 L CNN
F 2 "mysmd:SM0402" H 13500 2150 60  0001 C CNN
F 3 "" H 13500 2150 60  0001 C CNN
	1    13500 2150
	-1   0    0    1   
$EndComp
$Comp
L GND #PWR089
U 1 1
P 13500 2400
F 0 "#PWR089" H 13500 2400 30  0001 C CNN
F 1 "GND" H 13500 2330 30  0001 C CNN
F 2 "" H 13500 2400 60  0001 C CNN
F 3 "" H 13500 2400 60  0001 C CNN
	1    13500 2400
	1    0    0    -1  
$EndComp
$Comp
L C C28
U 1 1
P 9450 1550
F 0 "C28" H 9500 1650 50  0000 L CNN
F 1 "100n" H 9500 1450 50  0000 L CNN
F 2 "mysmd:SM0402" H 9450 1550 60  0001 C CNN
F 3 "" H 9450 1550 60  0001 C CNN
	1    9450 1550
	-1   0    0    1   
$EndComp
$Comp
L GND #PWR090
U 1 1
P 9450 1800
F 0 "#PWR090" H 9450 1800 30  0001 C CNN
F 1 "GND" H 9450 1730 30  0001 C CNN
F 2 "" H 9450 1800 60  0001 C CNN
F 3 "" H 9450 1800 60  0001 C CNN
	1    9450 1800
	1    0    0    -1  
$EndComp
$Comp
L B3725 U14
U 1 1
P 8750 2900
F 0 "U14" H 8950 3125 60  0000 C CNN
F 1 "B3725" H 8625 3125 60  0000 C CNN
F 2 "mysmd:DCC6C" H 8750 2700 60  0001 C CNN
F 3 "" H 8750 2700 60  0000 C CNN
	1    8750 2900
	1    0    0    -1  
$EndComp
$Comp
L C C27
U 1 1
P 8025 2775
F 0 "C27" H 8075 2875 50  0000 L CNN
F 1 "47p" H 8075 2675 50  0000 L CNN
F 2 "mysmd:SM0402" H 8025 2775 60  0001 C CNN
F 3 "" H 8025 2775 60  0001 C CNN
	1    8025 2775
	0    -1   -1   0   
$EndComp
$Comp
L GND #PWR091
U 1 1
P 8750 3325
F 0 "#PWR091" H 8750 3325 30  0001 C CNN
F 1 "GND" H 8750 3255 30  0001 C CNN
F 2 "" H 8750 3325 60  0001 C CNN
F 3 "" H 8750 3325 60  0001 C CNN
	1    8750 3325
	1    0    0    -1  
$EndComp
$Comp
L R R18
U 1 1
P 9975 2775
F 0 "R18" V 10055 2775 40  0000 C CNN
F 1 "0" V 9975 2775 40  0000 C CNN
F 2 "mysmd:SM0402" V 9905 2775 30  0001 C CNN
F 3 "~" H 9975 2775 30  0000 C CNN
	1    9975 2775
	0    1    1    0   
$EndComp
Text Notes 9600 2650 2    39   ~ 0
(0 ohm for\n915 MHz)
Text Notes 10125 2650 2    39   ~ 0
(10 nH for\n915 MHz)
Text Notes 9625 3200 2    39   ~ 0
(0.8 pF for\n915 MHz)
Text Notes 8625 3425 2    39   ~ 0
(B3588 for\n915 MHz)
$Comp
L R R17
U 1 1
P 8750 2500
F 0 "R17" V 8830 2500 40  0000 C CNN
F 1 "0" V 8750 2500 40  0000 C CNN
F 2 "mysmd:SM0402" V 8680 2500 30  0001 C CNN
F 3 "~" H 8750 2500 30  0000 C CNN
	1    8750 2500
	0    1    1    0   
$EndComp
Text Notes 9000 2425 2    39   ~ 0
SAW filter bypass\n(assembled by default)
Connection ~ 6750 1525
Wire Wire Line
	7950 1525 5550 1525
Wire Wire Line
	7150 1375 7150 1525
Connection ~ 6350 1525
Wire Wire Line
	6750 1375 6750 1525
Wire Wire Line
	5950 1375 5950 1625
Connection ~ 5950 925 
Connection ~ 5950 1525
Wire Wire Line
	5550 1525 5550 1375
Wire Wire Line
	6350 1375 6350 1525
Wire Wire Line
	5550 925  5550 1075
Wire Wire Line
	6350 925  6350 1075
Wire Wire Line
	5950 875  5950 1075
Wire Wire Line
	6750 925  6750 1075
Connection ~ 6350 925 
Wire Wire Line
	7150 925  7150 1075
Wire Wire Line
	5550 925  7950 925 
Connection ~ 6750 925 
Wire Wire Line
	6125 5825 6125 6075
Wire Wire Line
	5575 5675 5575 5925
Wire Wire Line
	5575 5925 6575 5925
Wire Wire Line
	6575 5925 6575 5675
Wire Wire Line
	5975 5925 5975 5825
Connection ~ 5975 5925
Wire Wire Line
	5475 5175 5625 5175
Connection ~ 5575 5175
Connection ~ 6125 5925
Wire Wire Line
	6575 4675 6575 5375
Connection ~ 6575 5175
Wire Wire Line
	5575 5175 5575 5375
Wire Wire Line
	5475 4675 6575 4675
Wire Wire Line
	6475 5175 6575 5175
Wire Wire Line
	5475 3975 5875 3975
Wire Wire Line
	5475 4475 5875 4475
Wire Wire Line
	4625 5725 4625 5825
Wire Wire Line
	4375 5725 4375 5825
Wire Wire Line
	4125 6175 4125 6325
Wire Wire Line
	3875 5725 3875 5875
Wire Wire Line
	4125 5725 4125 5875
Wire Wire Line
	3875 6175 3875 6325
Wire Wire Line
	2925 2575 2475 2575
Wire Wire Line
	2925 2675 2475 2675
Wire Wire Line
	2925 2775 2475 2775
Wire Wire Line
	2925 2875 2475 2875
Wire Wire Line
	2925 2975 2475 2975
Wire Wire Line
	2925 3075 2475 3075
Wire Wire Line
	2925 3175 2475 3175
Wire Wire Line
	2925 3275 2475 3275
Wire Wire Line
	2925 3525 2475 3525
Wire Wire Line
	2925 3625 2475 3625
Wire Wire Line
	2925 3725 2475 3725
Wire Wire Line
	2925 3825 2475 3825
Wire Wire Line
	2925 3925 2475 3925
Wire Wire Line
	2925 4125 2475 4125
Wire Wire Line
	2925 4225 2475 4225
Wire Wire Line
	2925 4475 2475 4475
Wire Wire Line
	2925 4575 2475 4575
Wire Wire Line
	2925 4675 2475 4675
Wire Wire Line
	2925 4775 2475 4775
Wire Wire Line
	2925 4875 2475 4875
Wire Wire Line
	2925 4975 2475 4975
Wire Wire Line
	2925 5075 2475 5075
Wire Wire Line
	4725 1825 4725 1725
Wire Wire Line
	4725 1725 4925 1725
Wire Wire Line
	4925 1725 4925 1825
Wire Wire Line
	4825 1625 4825 1825
Connection ~ 4825 1725
Wire Wire Line
	3975 1725 3975 1825
Wire Wire Line
	1175 1725 4475 1725
Wire Wire Line
	1175 1725 1175 1875
Wire Wire Line
	1475 1725 1475 1875
Connection ~ 1475 1725
Wire Wire Line
	1775 1725 1775 1875
Connection ~ 1775 1725
Wire Wire Line
	2075 1725 2075 1875
Connection ~ 2075 1725
Wire Wire Line
	2425 1625 2425 1875
Connection ~ 2425 1725
Wire Wire Line
	3875 1825 3875 1725
Connection ~ 3875 1725
Wire Wire Line
	3775 1825 3775 1725
Connection ~ 3775 1725
Wire Wire Line
	3675 1825 3675 1725
Connection ~ 3675 1725
Wire Wire Line
	4475 1725 4475 1825
Connection ~ 3975 1725
Wire Wire Line
	2425 2175 2425 2275
Wire Wire Line
	2075 2175 2075 2275
Wire Wire Line
	1775 2175 1775 2275
Wire Wire Line
	1475 2175 1475 2275
Wire Wire Line
	1175 2175 1175 2275
Wire Wire Line
	2425 1275 2425 1325
Wire Wire Line
	7975 4600 7975 4750
Wire Wire Line
	7550 925  7550 1075
Connection ~ 7150 925 
Wire Wire Line
	7550 1375 7550 1525
Connection ~ 7150 1525
Wire Wire Line
	4225 1375 4225 1825
Wire Wire Line
	4225 1075 4225 1025
Wire Wire Line
	7975 5250 7975 5050
Wire Wire Line
	7950 925  7950 1075
Connection ~ 7550 925 
Wire Wire Line
	7950 1375 7950 1525
Connection ~ 7550 1525
Wire Wire Line
	3475 1325 3475 1525
Wire Wire Line
	3475 1525 4225 1525
Connection ~ 4225 1525
Wire Wire Line
	3775 1325 3775 1525
Connection ~ 3775 1525
Wire Wire Line
	3475 975  3775 975 
Wire Wire Line
	3625 975  3625 825 
Connection ~ 3625 975 
Wire Wire Line
	2925 4025 2475 4025
Wire Wire Line
	3475 1025 3475 975 
Wire Wire Line
	3775 975  3775 1025
Wire Wire Line
	5675 3975 5675 4075
Wire Wire Line
	5675 4475 5675 4375
Wire Wire Line
	1525 6450 1525 6350
Wire Wire Line
	1525 6050 1525 5950
Wire Wire Line
	1525 5550 1525 5650
Wire Wire Line
	15425 3450 15425 3400
Wire Wire Line
	4100 7150 4500 7150
Wire Wire Line
	4500 7250 4100 7250
Wire Wire Line
	4100 7350 4500 7350
Wire Wire Line
	4500 7550 4100 7550
Wire Wire Line
	4100 7650 4500 7650
Wire Wire Line
	4500 7850 4100 7850
Wire Wire Line
	4100 7950 4500 7950
Wire Wire Line
	4500 8200 4100 8200
Wire Wire Line
	4100 8300 4500 8300
Wire Wire Line
	4500 8400 4100 8400
Wire Wire Line
	4100 8500 4500 8500
Wire Wire Line
	4500 8600 4100 8600
Wire Wire Line
	4100 8700 4500 8700
Connection ~ 5675 3975
Connection ~ 5675 4475
Wire Wire Line
	6175 3975 6275 3975
Wire Wire Line
	6275 3975 6275 4475
Wire Wire Line
	6275 4475 6175 4475
Wire Wire Line
	6375 4225 6375 4175
Wire Wire Line
	6375 4175 6275 4175
Connection ~ 6275 4175
Wire Wire Line
	15125 3800 15125 3700
Wire Wire Line
	15125 3200 15125 3400
Connection ~ 15125 3200
Wire Wire Line
	8675 5250 8775 5250
Wire Wire Line
	8775 5250 8775 5300
Wire Wire Line
	8075 5250 7850 5250
Wire Wire Line
	9700 3175 9700 3275
Wire Wire Line
	7175 2325 7175 2625
Wire Wire Line
	7775 3075 7675 3075
Wire Wire Line
	7775 2475 7775 3075
Wire Wire Line
	7175 3575 7175 3475
Wire Wire Line
	7175 2925 7175 3175
Connection ~ 7175 2475
Wire Wire Line
	7075 2475 7375 2475
Wire Wire Line
	6725 2875 6725 3075
Wire Wire Line
	6725 2725 6725 2475
Connection ~ 7175 3075
Wire Wire Line
	7075 3075 7375 3075
Wire Wire Line
	7175 3875 7175 3975
Wire Wire Line
	7875 2775 7775 2775
Connection ~ 7775 2775
Wire Wire Line
	7175 2025 7175 1925
Wire Wire Line
	5475 2725 6725 2725
Wire Wire Line
	5475 2875 6725 2875
Wire Wire Line
	6725 2475 6775 2475
Wire Wire Line
	6725 3075 6775 3075
Wire Wire Line
	7675 2475 7775 2475
Connection ~ 7975 5250
Wire Wire Line
	5475 3175 6300 3175
Wire Wire Line
	5475 3275 6300 3275
Wire Wire Line
	1525 5550 1850 5550
Wire Wire Line
	5475 3375 6000 3375
Wire Wire Line
	5475 3475 6000 3475
Wire Wire Line
	5475 3575 6000 3575
Wire Wire Line
	5475 3675 6000 3675
Wire Wire Line
	2925 5175 2475 5175
Wire Wire Line
	14400 3575 14400 3675
Wire Wire Line
	11100 3850 11100 3800
Wire Wire Line
	11100 4150 11100 4200
Wire Wire Line
	11300 3800 11300 3900
Wire Wire Line
	11300 3900 11600 3900
Wire Wire Line
	11600 3900 11600 3800
Wire Wire Line
	11500 3800 11500 3900
Connection ~ 11500 3900
Wire Wire Line
	11400 3800 11400 3900
Connection ~ 11400 3900
Wire Wire Line
	11450 3950 11450 3900
Connection ~ 11450 3900
Wire Wire Line
	10550 3250 10550 3975
Wire Wire Line
	10550 3975 9950 3975
Wire Wire Line
	10550 3150 10450 3150
Wire Wire Line
	10450 3150 10450 3875
Wire Wire Line
	10450 3875 9950 3875
Wire Wire Line
	10550 3050 10350 3050
Wire Wire Line
	10350 3050 10350 3775
Wire Wire Line
	10350 3775 9950 3775
Wire Wire Line
	9450 1100 9450 1400
Connection ~ 11150 1200
Wire Wire Line
	11550 1200 11550 1525
Wire Wire Line
	11550 1825 11550 1950
Wire Wire Line
	9850 1200 12200 1200
Wire Wire Line
	11800 1550 11800 1450
Wire Wire Line
	11800 1900 11550 1900
Connection ~ 11550 1900
Wire Wire Line
	11300 1800 11150 1800
Connection ~ 11150 1800
Wire Wire Line
	10900 1200 10900 1400
Wire Wire Line
	12200 2350 12200 2700
Wire Wire Line
	11800 1850 11800 1900
Wire Wire Line
	12200 1200 12200 2050
Connection ~ 11550 1200
Wire Wire Line
	12500 2300 12500 2400
Wire Wire Line
	12800 2300 12800 2400
Wire Wire Line
	12800 2000 12800 1800
Connection ~ 12800 1800
Wire Wire Line
	12500 2000 12500 1800
Connection ~ 12500 1800
Wire Wire Line
	12050 3050 12700 3050
Wire Wire Line
	13800 3575 13800 3675
Connection ~ 10900 1200
Wire Wire Line
	10500 1700 10500 1800
Wire Wire Line
	10500 1400 10500 1200
Connection ~ 10500 1200
Wire Wire Line
	13150 2300 13150 2400
Wire Wire Line
	13150 1800 13150 2000
Connection ~ 12200 1800
Wire Wire Line
	10100 1700 10100 1800
Wire Wire Line
	10100 1400 10100 1200
Connection ~ 10100 1200
Wire Wire Line
	9550 1200 9450 1200
Wire Wire Line
	12200 1800 13500 1800
Wire Wire Line
	12050 2700 12300 2700
Connection ~ 12200 2700
Wire Wire Line
	12050 3200 12250 3200
Wire Wire Line
	12550 3200 12850 3200
Wire Wire Line
	12700 3050 12700 3200
Connection ~ 12700 3200
Wire Wire Line
	13500 2300 13500 2400
Wire Wire Line
	13500 1800 13500 2000
Connection ~ 13150 1800
Wire Wire Line
	10300 2700 10550 2700
Wire Wire Line
	10300 2900 10550 2900
Wire Wire Line
	9450 1700 9450 1800
Connection ~ 9450 1200
Wire Wire Line
	10900 1800 10900 1700
Wire Wire Line
	11150 1200 11150 1950
Wire Wire Line
	11300 1950 11300 1800
Wire Wire Line
	13150 3200 13300 3200
Wire Wire Line
	13800 2700 12600 2700
Wire Wire Line
	8575 3225 8575 3275
Wire Wire Line
	8575 3275 8925 3275
Wire Wire Line
	8925 3275 8925 3225
Wire Wire Line
	8825 3225 8825 3275
Connection ~ 8825 3275
Wire Wire Line
	8675 3225 8675 3275
Connection ~ 8675 3275
Wire Wire Line
	8750 3325 8750 3275
Connection ~ 8750 3275
Wire Wire Line
	9600 2775 9825 2775
Wire Wire Line
	9700 2775 9700 2875
Connection ~ 9700 2775
Wire Wire Line
	10300 2700 10300 2900
Wire Wire Line
	10125 2775 10300 2775
Connection ~ 10300 2775
Wire Wire Line
	8175 2775 8300 2775
Wire Wire Line
	9200 2775 9300 2775
Wire Wire Line
	8900 2500 9225 2500
Wire Wire Line
	9225 2500 9225 2775
Connection ~ 9225 2775
Wire Wire Line
	8600 2500 8250 2500
Wire Wire Line
	8250 2500 8250 2775
Connection ~ 8250 2775
Wire Wire Line
	13800 2700 13800 3275
Connection ~ 13800 3200
Wire Wire Line
	14400 3200 14400 3275
Connection ~ 14400 3200
Wire Wire Line
	13600 3200 13950 3200
Text GLabel 9950 3775 0    60   Input ~ 0
PA_EN
Text GLabel 9950 3875 0    60   Input ~ 0
LNA_EN
Text GLabel 9950 3975 0    60   Input ~ 0
HGM
$Comp
L C C64
U 1 1
P 14775 3200
F 0 "C64" H 14825 3300 50  0000 L CNN
F 1 "47p" H 14825 3100 50  0000 L CNN
F 2 "mysmd:SM0402" H 14775 3200 60  0001 C CNN
F 3 "" H 14775 3200 60  0001 C CNN
	1    14775 3200
	0    1    1    0   
$EndComp
Wire Wire Line
	14250 3200 14625 3200
Wire Wire Line
	14925 3200 15275 3200
Wire Wire Line
	3850 9000 4650 9000
Wire Wire Line
	3850 9100 4650 9100
Wire Wire Line
	3850 9200 4650 9200
Text GLabel 3850 9000 0    60   Input ~ 0
PJ.2
Text GLabel 3850 9100 0    60   Input ~ 0
PJ.1
Text GLabel 3850 9200 0    60   Input ~ 0
PJ.0
Text GLabel 4650 9000 2    60   Input ~ 0
HGM
Text GLabel 4650 9100 2    60   Input ~ 0
LNA_EN
Text GLabel 4650 9200 2    60   Input ~ 0
PA_EN
$EndSCHEMATC
